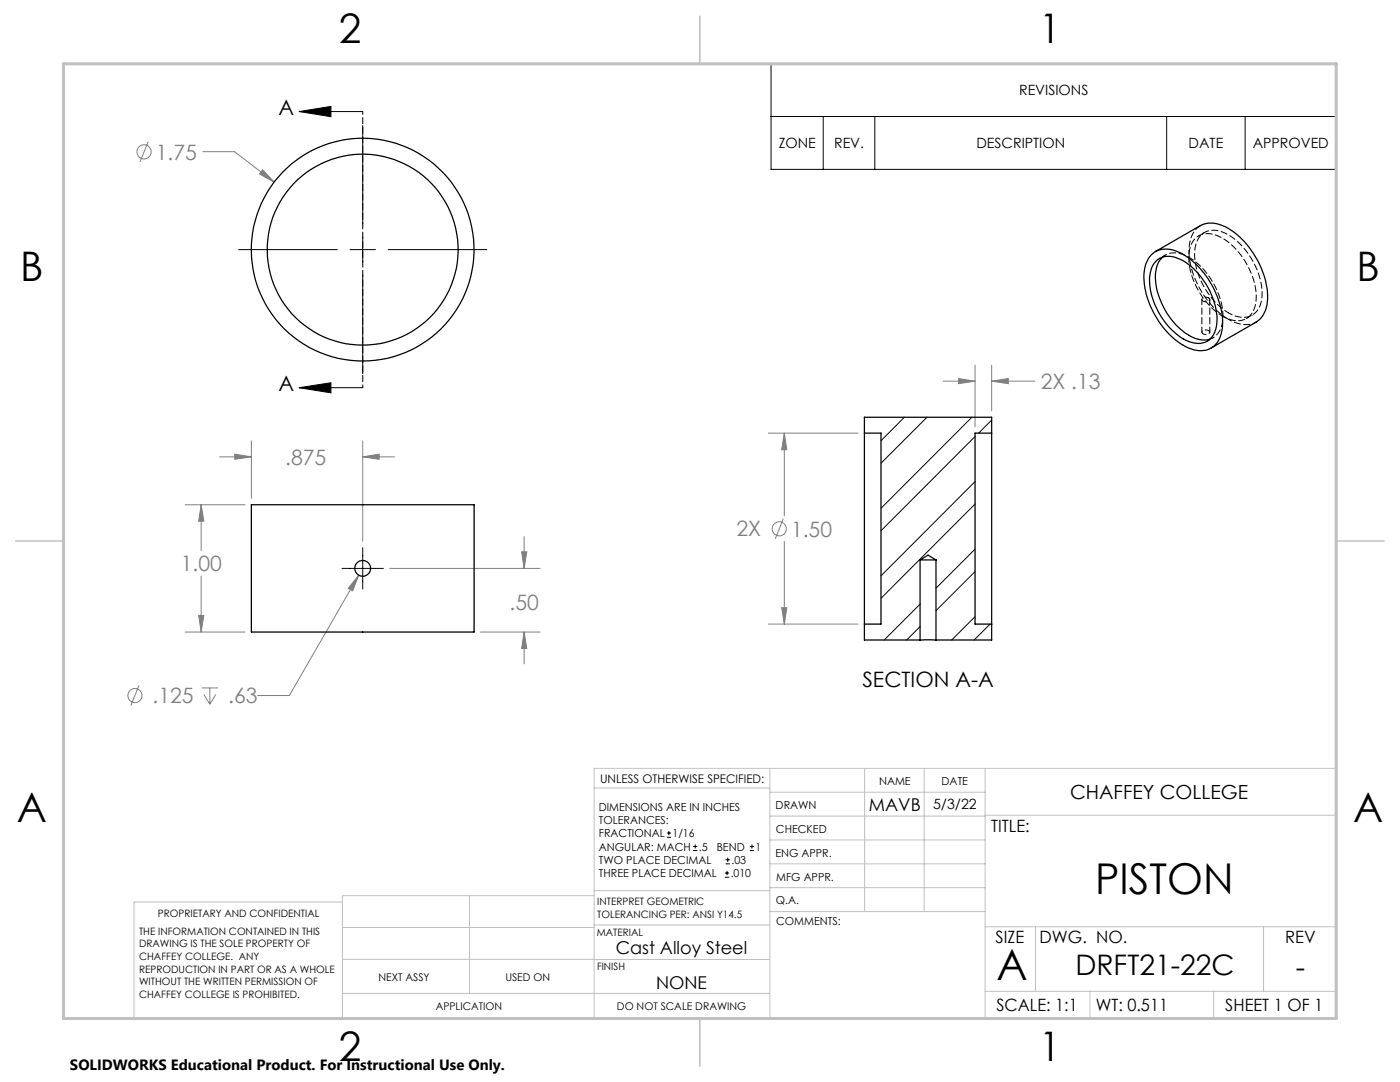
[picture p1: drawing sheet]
<svg xmlns="http://www.w3.org/2000/svg" width="279mm" height="216mm" viewBox="0 0 279 216" stroke-linecap="round" stroke-linejoin="round" font-family="sans-serif">
<g fill="none" stroke="#808080" stroke-width=".2">
<path d="M29.6 28.3l-1.7 4M40.5 30.3h6.3l7.9 6M52.4 33.9l2.3 2.4-2.9-1.6zM188.2 76.1h6.4M191.3 75.5l3.3 .6-3.3 .5zM194.6 72.9v12.3M197.9 72.9v9.1M197.9 76.1h8.6M197.9 76.1l3.3-.6v1.1zM43.8 91.2h6.4M46.8 90.6l3.4 .6-3.4 .5zM50.2 88v11.4"/>
<path d="M72.4 91.2l3.3-.6v1.1zM72.4 88v20M72.4 91.2h6.3M153.4 86.4h17.8M156.5 86.4l.5 3.3h-1zM156.5 86.4v16.5M37 100.7h11.9M40.1 100.7l.6 3.3h-1zM40.1 100.7v9.2M40.1 114.9v11.2M71.6 114.8l-1.2 3.1-.9-.5zM71.6 114.8l-13.9 24h-6.3"/>
<path d="M77.8 113.4h30M104.1 110.1h1l-.5 3.3zM104.6 107.1v6.3M156.3 103.5l-1.6 4M156.5 108v16.5M27.7 136.8l-1.6 4M37 126.1h11.9M39.7 122.8h1l-.6 3.3zM40.3 137.3h3.2M40.7 138.6l1.2 1.9M41.9 137.3v3.2M43.1 138.6l-1.2 1.9"/>
<path d="M95.9 126.1h11.9M104.6 126.1l.5 3.3h-1zM104.6 126.1v6.4M153.4 124.5h17.8M156 121.2h1l-.5 3.3z"/>
<circle cx="28.7" cy="30.3" r="1.42"/>
<circle cx="155.5" cy="105.5" r="1.4"/>
<circle cx="26.9" cy="138.8" r="1.4"/>
</g>
<g fill="none" stroke="#000" stroke-width=".2">
<path d="M153.9 12.7h112.8v21.1h-112.8zM59.7 22.3l6.3-1.1v2.1zM59.7 22.3h12.7M72.4 25v19.7M153.9 23.2h112.8M164.3 23.2v10.6M174.6 23.2v10.6M232.8 23.2v10.6M248.5 23.2v10.6M47.6 49.8h19.7M69.8 49.8h5.1M72.4 47.3v5.1"/>
<path d="M72.4 54.9v19.7M77.5 49.8h19.7M59.7 77.4l6.3-1v2zM59.7 77.4h12.7M68.3 113.4h8.2M72.4 109.3v8.2M133.1 167.1h.8M133.1 166.2h.8M133.5 165.8v.9M138.3 169.7h.8M138.3 168.9h.8M138.7 168.5v.8"/>
<path d="M144.7 175h.8M144.7 174.2h.8M144.8 172.4h.9M144.8 171.6h.9M145.1 173.8v.8M145.2 171.1v.9M149.6 169.7h.9M149.6 168.9h.9M150.1 168.5v.8"/>
</g>
<path d="M72.4 22.2v55.2" fill="none" stroke="#000" stroke-width=".2" stroke-dasharray="1.3 .6" stroke-dashoffset=".7"/>
<g fill="none" stroke="#c0c0c0" stroke-width=".2">
<path d="M118.6 157.2h35M153.6 153.3v49.9M153.6 158.1h43M172.5 153.3v28.6M184.4 153.3v28.6M196.6 153.3v49.9M68.3 180h-41.6v23.2h240v-49.9h-148.1v49.9M93.7 178.7v19.5M118.6 178.7h-50.3v24.5M118.6 177.7h35M153.6 162.8h43M153.6 177.1h43"/>
<path d="M153.6 167.6h43M153.6 172.4h43M196.6 162.7h70.1M68.3 198.2h85.3M68.3 191.4l85.3 .1M68.3 185.1h50.3M118.6 184.6h35M153.6 181.9h43M196.6 184.9h70.1M196.6 197.8h70.1M206.7 184.9v12.9M217.5 197.8v5.4"/>
<path d="M242.2 197.8v5.4M252.2 184.9v12.9"/>
</g>
<path d="M139.7 3.2v9.5M3.1 107.9h9.6M266.7 107.9h9.5M139.7 203.2v9.6" fill="none" stroke="#c0c0c0" stroke-width=".3"/>
<path d="M12.7 12.7h254v190.5h-254z" fill="none" stroke="#c0c0c0" stroke-width=".6"/>
<path d="M59.7 22.3l6.3-1.1v2.1zM59.7 77.4l6.3-1v2z" fill="#000"/>
<path d="M40.1 100.7l.6 3.3h-1zM39.7 122.8h1l-.6 3.3zM72.4 91.2l3.3-.6v1.1zM46.8 90.6l3.4 .6-3.4 .5zM104.1 110.1h1l-.5 3.3zM104.6 126.1l.5 3.3h-1zM71.6 114.8l-2.1 2.6 .9 .5zM52.4 33.9l-.6 .8 2.9 1.6zM156.5 86.4l.5 3.3h-1zM156 121.2h1l-.5 3.3zM191.3 75.5l3.3 .6-3.3 .5zM197.9 76.1l3.3-.6v1.1z" fill="#808080"/>
<g fill="none" stroke="#000" stroke-width=".25">
<path d="M229.7 51a4.7 4.7 0 0 1 5.8-.6 16.8 16.8 0 0 1 8.4 15.1 4.5 4.5 0 0 1-4 4.5 9.3 9.3 0 0 1-6.7-3.5 16.5 16.5 0 0 1-4.8-12.5 5.7 5.7 0 0 1 1.3-3zM230.6 50.2l9-5.2a5.9 5.9 0 0 1 6.2 1 17.1 17.1 0 0 1 7.2 13.8 5.5 5.5 0 0 1-2.3 4.5l-9 5.2M230.8 52.1a4.1 4.1 0 0 1 4.7-.3 14.3 14.3 0 0 1 7.3 12.9 3.7 3.7 0 0 1-3.9 3.8 9.2 9.2 0 0 1-6.2-4 13.5 13.5 0 0 1-3.1-10.2l.3-1.1zM232 51.3a6.6 6.6 0 0 0-1.2 6.1 14.4 14.4 0 0 0 7.7 10.1 4.9 4.9 0 0 0 2.9 .2M172.5 86.4v38.1M172.5 86.4v-3.1h25.4v3.1M172.5 86.4h3.3v38.1h-3.3M197.9 86.4v38.1M197.9 86.4h-3.3v38.1h3.3M50.2 100.7h44.4v25.4h-44.4zM183.6 111.7h3.2M183.6 111.7v16"/>
<path d="M183.6 111.7l1.6-.9 1.6 .9M186.8 111.7v16M172.5 124.5v3.2h11.1M183.6 127.7h3.2M197.9 124.5v3.2h-11.1"/>
<circle cx="72.4" cy="49.8" r="19"/>
<circle cx="72.4" cy="49.8" r="22.2"/>
<circle cx="72.4" cy="113.4" r="1.59"/>
</g>
<g fill="none" stroke="#000" stroke-width=".2">
<path d="M180.5 83.3l-4.7 4.6M185 83.3l-9.2 9.1M194 83.3l-18.2 18.1M194.6 96.1l-18.8 18.8M194.6 87.1l-18.8 18.8M197.9 83.8l-2.6 2.6M194.6 109.6l-7.8 7.8M194.6 100.6l-18.8 18.8M194.6 114.1l-7.8 7.7M183.6 120.5l-7.1 7.2M183.6 125l-2.7 2.7M194.6 123l-4.7 4.7"/>
<path d="M197.6 124.5l-3.2 3.2"/>
</g>
<path d="M245.1 63.7a5.6 5.6 0 0 0 5.6 .6" fill="none" stroke="#000" stroke-width=".2" stroke-dasharray="1.3 .6" stroke-dashoffset=".6"/>
<path d="M239.6 45a5.8 5.8 0 0 0-2.3 5.7 17.5 17.5 0 0 0 7.8 13" fill="none" stroke="#000" stroke-width=".2" stroke-dasharray="1.3 .6"/>
<path d="M241.2 59.4a.42 .42 0 0 1 .2 .6 .42 .42 0 0 1-.5 .2 .61 .61 0 0 1-.7 0 .61 .61 0 0 1-.3-.6 1.14 1.14 0 0 1 1.3-.2M241.2 66a.77 .77 0 0 0-.8-.2 .77 .77 0 0 0-.5 .6 .91 .91 0 0 0 1.5-.2l-.2-.2" fill="none" stroke="#000" stroke-width=".2" stroke-dasharray="1.3 .6" stroke-dashoffset=".5"/>
<path d="M241.5 67.7a4.3 4.3 0 0 0 2.6-4.6 14.5 14.5 0 0 0-7.8-12.2 4 4 0 0 0-4.3 .4" fill="none" stroke="#000" stroke-width=".2" stroke-dasharray="1.3 .6" stroke-dashoffset=".3"/>
<path d="M244 63.1a4.3 4.3 0 0 0 5.5-.1 7.1 7.1 0 0 0 .8-6.7 14 14 0 0 0-7.7-9.4 3.7 3.7 0 0 0-5.3 3.3 14.4 14.4 0 0 0 6.7 12.9M245.1 62.4a4.3 4.3 0 0 0 5.6-.1 7.1 7.1 0 0 0 .8-6.6 14 14 0 0 0-7.8-9.5 3.7 3.7 0 0 0-5.2 3.3 14.4 14.4 0 0 0 6.6 12.9" fill="none" stroke="#000" stroke-width=".2" stroke-dasharray="1.3 .6" stroke-dashoffset=".4"/>
<path d="M232.6 50.9l-1.2 .7M240.4 46.4l-1.2 .7M240.9 68.1l1.2-.7M248.7 63.6l1.2-.7" fill="none" stroke="#000" stroke-width=".2" stroke-dasharray="1.3 .6" stroke-dashoffset=".7"/>
<path d="M239.9 59.8v6.5M241.4 66.3v-6.5" fill="none" stroke="#000" stroke-width=".2" stroke-dasharray="1.3 .6" stroke-dashoffset=".2"/>
<g font-size="8.5">
<text x="218.6" y="178.4">PISTON</text>
<text x="198.9" y="195.5">A</text>
</g>
<g font-size="8.1">
<text x="67.6" y="8.5">2</text>
<text x="207.3" y="8.5">1</text>
<text x="4" y="56.2">B</text>
<text x="270.7" y="56.2">B</text>
<text x="3.3" y="164.1">A</text>
<text x="270" y="164.1">A</text>
<text x="67.6" y="211.7">2</text>
<text x="207.3" y="211.7">1</text>
</g>
<g font-size="5.6">
<text x="214.6" y="194.6">DRFT21-22C</text>
<text x="258.6" y="195">-</text>
</g>
<g font-size="4.2">
<text x="55.6" y="23">A</text>
<text x="55.6" y="78.1">A</text>
<text x="172.1" y="137">SECTION A-A</text>
</g>
<g font-size="4.2" fill="#808080">
<text x="31.1" y="31.8">1.75</text>
<text x="207.7" y="77.6">2X .13</text>
<text x="56.9" y="92.7">.875</text>
<text x="147" y="107">2X</text>
<text x="157.9" y="107.1">1.50</text>
<text x="36.1" y="114">1.00</text>
<text x="101.7" y="121.7">.50</text>
<text x="30.4" y="140.3">.125</text>
<text x="45.5" y="140.3">.63</text>
</g>
<text font-size="3.9" x="213.6" y="159.4">CHAFFEY COLLEGE</text>
<g font-size="3.5">
<text x="173.4" y="161.9">MAVB</text>
<text x="122.9" y="190.4">Cast Alloy Steel</text>
<text x="130.9" y="197.3">NONE</text>
</g>
<g font-size="3.4">
<text x="197.8" y="166">TITLE:</text>
<text x="198.7" y="188.1">SIZE</text>
<text x="207.5" y="188.1">DWG. NO.</text>
<text x="256.5" y="188.2">REV</text>
<text x="198.8" y="201.7">SCALE: 1:1</text>
<text x="218.7" y="201.7">WT: 0.511</text>
<text x="244.5" y="201.7">SHEET 1 OF 1</text>
</g>
<text font-size="3" x="14" y="213.5">SOLIDWORKS Educational Product. For Instructional Use Only.</text>
<g font-size="2.8">
<text x="203.4" y="19">REVISIONS</text>
<text x="155.4" y="29.6">ZONE</text>
<text x="166.5" y="29.6">REV.</text>
<text x="194.9" y="29.6">DESCRIPTION</text>
<text x="237.2" y="29.6">DATE</text>
<text x="250" y="29.6">APPROVED</text>
<text x="186.2" y="161.5">5/3/22</text>
</g>
<text font-size="2.4" x="119.8" y="156.2">UNLESS OTHERWISE SPECIFIED:</text>
<g font-size="2.2">
<text x="119.5" y="161.8">DIMENSIONS ARE IN INCHES</text>
<text x="154.8" y="161.4">DRAWN</text>
<text x="175.4" y="156.6">NAME</text>
<text x="187.9" y="156.7">DATE</text>
<text x="119.5" y="164.4">TOLERANCES:</text>
<text x="119.5" y="167.1">FRACTIONAL</text>
<text x="134.2" y="167.1">1/16</text>
<text x="154.9" y="166.3">CHECKED</text>
<text x="119.5" y="172.4">TWO PLACE DECIMAL</text>
<text x="119.5" y="169.7">ANGULAR: MACH</text>
<text x="139.5" y="169.7">.5</text>
<text x="143" y="169.7">BEND</text>
<text x="146" y="172.4">.03</text>
<text x="150.8" y="169.7">1</text>
<text x="154.8" y="170.9">ENG APPR.</text>
<text x="119.5" y="175">THREE PLACE DECIMAL</text>
<text x="145.8" y="175">.010</text>
<text x="154.9" y="175.7">MFG APPR.</text>
<text x="154.9" y="180.4">Q.A.</text>
<text x="154.9" y="184.6">COMMENTS:</text>
</g>
<g font-size="2.1">
<text x="75.5" y="195.7">NEXT ASSY</text>
<text x="100.9" y="195.7">USED ON</text>
<text x="86.9" y="201.5">APPLICATION</text>
<text x="123.1" y="201.6">DO NOT SCALE DRAWING</text>
</g>
<g font-size="2">
<text x="31.5" y="182.9">PROPRIETARY AND CONFIDENTIAL</text>
<text x="119.2" y="180.6">INTERPRET GEOMETRIC</text>
<text x="119.2" y="183.1">TOLERANCING PER: ANSI Y14.5</text>
<text x="27.8" y="186.5">THE INFORMATION CONTAINED IN THIS</text>
<text x="27.8" y="189">DRAWING IS THE SOLE PROPERTY OF</text>
<text x="27.8" y="191.6">CHAFFEY COLLEGE. ANY</text>
<text x="119.1" y="186.7">MATERIAL</text>
<text x="27.8" y="194.1">REPRODUCTION IN PART OR AS A WHOLE</text>
<text x="27.8" y="196.6">WITHOUT THE WRITTEN PERMISSION OF</text>
<text x="119.1" y="193.5">FINISH</text>
<text x="27.8" y="199.1">CHAFFEY COLLEGE IS PROHIBITED.</text>
</g>
</svg>
